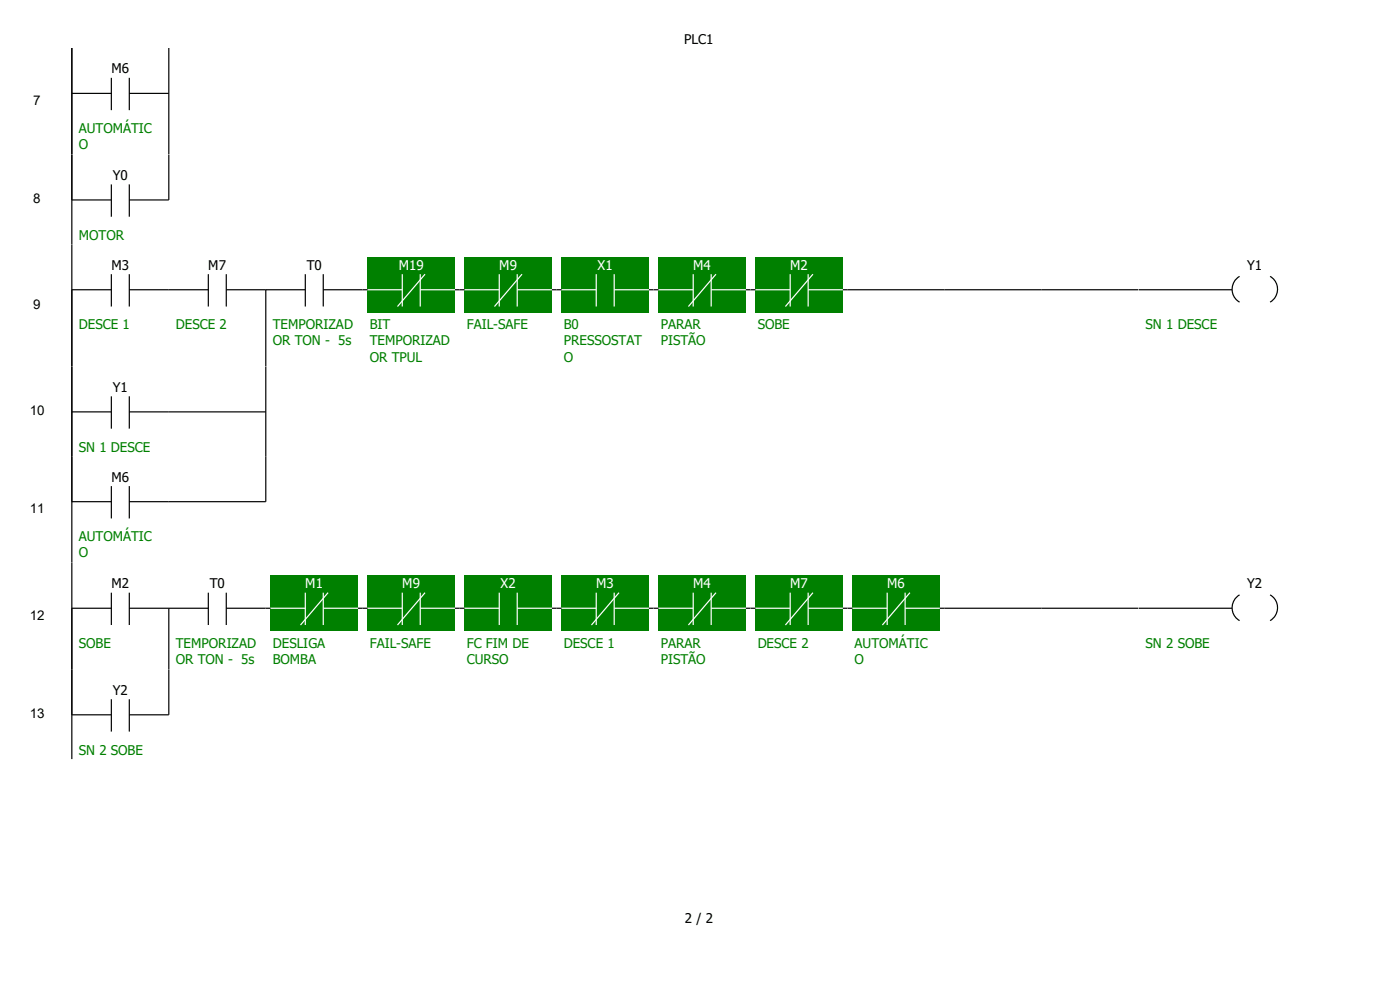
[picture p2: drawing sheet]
<svg xmlns="http://www.w3.org/2000/svg" width="297mm" height="210mm" viewBox="0 0 297 210" stroke-linecap="round" stroke-linejoin="round" font-family="sans-serif">
<path d="M15.2 10.2v22.6M15.2 19.8h8.4M23.6 16.5v6.9M27.4 19.8h8.4M27.4 16.5v6.9" fill="none" stroke="#000" stroke-width=".25"/>
<path d="M35.8 10.2h20.6v22.6h-20.6z" fill="#fff"/>
<path d="M35.8 10.2v22.6" fill="none" stroke="#000" stroke-width=".25"/>
<path d="M56.4 10.2h234.4v22.6h-234.4z" fill-rule="evenodd" fill="#fff"/>
<g fill="#fff">
<path d="M.3 32.8h15.2v19h-15.2z"/>
<path d="M15.2 32.8h20.6v19h-20.6z"/>
</g>
<path d="M15.2 32.8v19M23.6 39.1v6.9M27.4 39.1v6.9M15.2 42.4h8.4M27.4 42.4h8.4" fill="none" stroke="#000" stroke-width=".25"/>
<path d="M35.8 32.8h20.6v19h-20.6z" fill="#fff"/>
<path d="M35.8 32.8v9.6" fill="none" stroke="#000" stroke-width=".25"/>
<path d="M56.4 32.8h234.4v19h-234.4z" fill-rule="evenodd" fill="#fff"/>
<g fill="#fff">
<path d="M.3 51.8h15.2v25.9h-15.2z"/>
<path d="M15.2 51.8h20.6v25.9h-20.6z"/>
</g>
<path d="M15.2 51.8v25.9M23.6 58.2v6.8M27.4 58.2v6.8M15.2 61.5h8.4M27.4 61.5h8.4" fill="none" stroke="#000" stroke-width=".25"/>
<path d="M35.8 51.8h20.6v25.9h-20.6z" fill="#fff"/>
<path d="M44.2 58.2v6.8M48 58.2v6.8M35.8 61.5h8.4M48 61.5h8.4" fill="none" stroke="#000" stroke-width=".25"/>
<path d="M56.4 51.8h20.6v25.9h-20.6z" fill="#fff"/>
<path d="M64.8 58.2v6.8M68.6 58.2v6.8M64.8 61.5h-8.4v16.2M68.6 61.5h8.4" fill="none" stroke="#000" stroke-width=".25"/>
<path d="M77 51.8h20.5v25.9h-20.5z" fill="#fff"/>
<path d="M78 54.6h18.5v11.7h-18.5z" fill="#008000"/>
<path d="M85.3 58.2v6.8M89.2 58.2v6.8M90.2 58.2l-5.9 6.8M77 61.5h8.3M89.2 61.5h8.3" fill="none" stroke="#fff" stroke-width=".25"/>
<path d="M77 61.5h1M96.5 61.5h1" fill="none" stroke="#000" stroke-width=".25"/>
<path d="M97.5 51.8h20.6v25.9h-20.6z" fill="#fff"/>
<path d="M98.6 54.6h18.5v11.7h-18.5z" fill="#008000"/>
<path d="M105.9 58.2v6.8M109.7 58.2v6.8M110.7 58.2l-5.8 6.8M97.5 61.5h8.4M109.7 61.5h8.4" fill="none" stroke="#fff" stroke-width=".25"/>
<path d="M97.5 61.5h1.1M117.1 61.5h1" fill="none" stroke="#000" stroke-width=".25"/>
<path d="M118.1 51.8h20.6v25.9h-20.6z" fill="#fff"/>
<path d="M119.1 54.6h18.6v11.7h-18.6z" fill="#008000"/>
<path d="M126.5 58.2v6.8M130.3 58.2v6.8M118.1 61.5h8.4M130.3 61.5h8.4" fill="none" stroke="#fff" stroke-width=".25"/>
<path d="M118.1 61.5h1M137.7 61.5h1" fill="none" stroke="#000" stroke-width=".25"/>
<path d="M138.7 51.8h20.6v25.9h-20.6z" fill="#fff"/>
<path d="M139.7 54.6h18.5v11.7h-18.5z" fill="#008000"/>
<path d="M147.1 58.2v6.8M150.9 58.2v6.8M151.9 58.2l-5.9 6.8M138.7 61.5h8.4M150.9 61.5h8.4" fill="none" stroke="#fff" stroke-width=".25"/>
<path d="M138.7 61.5h1M158.2 61.5h1.1" fill="none" stroke="#000" stroke-width=".25"/>
<path d="M159.3 51.8h20.5v25.9h-20.5z" fill="#fff"/>
<path d="M160.3 54.6h18.5v11.7h-18.5z" fill="#008000"/>
<path d="M167.6 58.2v6.8M171.4 58.2v6.8M172.5 58.2l-5.9 6.8M159.3 61.5h8.3M171.4 61.5h8.4" fill="none" stroke="#fff" stroke-width=".25"/>
<path d="M159.3 61.5h1M178.8 61.5h1" fill="none" stroke="#000" stroke-width=".25"/>
<path d="M179.8 51.8h20.6v25.9h-20.6z" fill="#fff"/>
<path d="M179.8 61.5h20.6" fill="none" stroke="#000" stroke-width=".25"/>
<path d="M200.4 51.8h20.6v25.9h-20.6z" fill="#fff"/>
<path d="M200.4 61.5h20.6" fill="none" stroke="#000" stroke-width=".25"/>
<path d="M221 51.8h20.6v25.9h-20.6z" fill="#fff"/>
<path d="M221 61.5h20.6" fill="none" stroke="#000" stroke-width=".25"/>
<path d="M241.6 51.8h49.2v25.9h-49.2z" fill="#fff"/>
<path d="M263 58.6a3.2 3.2 0 0 0 0 5.5M269.5 58.6a3.2 3.2 0 0 1 0 5.5M241.6 61.5h19.8" fill="none" stroke="#000" stroke-width=".25"/>
<g fill="#fff">
<path d="M.3 77.7h15.2v19.1h-15.2z"/>
<path d="M15.2 77.7h20.6v19.1h-20.6z"/>
</g>
<path d="M15.2 77.7v19.1M15.2 87.4h8.4M23.6 84.1v6.8M27.4 87.4h8.4M27.4 84.1v6.8" fill="none" stroke="#000" stroke-width=".25"/>
<path d="M35.8 77.7h20.6v19.1h-20.6z" fill="#fff"/>
<path d="M35.8 87.4h20.6" fill="none" stroke="#000" stroke-width=".25"/>
<path d="M56.4 77.7h20.6v19.1h-20.6z" fill="#fff"/>
<path d="M56.4 77.7v19.1" fill="none" stroke="#000" stroke-width=".25"/>
<g fill="#fff">
<path d="M77 77.7h164.6v19.1h-164.6z" fill-rule="evenodd"/>
<path d="M241.6 77.7h49.2v19.1h-49.2zM.3 96.8h15.2v22.6h-15.2z" fill-rule="evenodd"/>
</g>
<path d="M15.2 96.8h20.6v22.6h-20.6z" fill="#fff"/>
<path d="M15.2 96.8v22.6M15.2 106.4h8.4M23.6 103.1v6.9M27.4 106.4h8.4M27.4 103.1v6.9" fill="none" stroke="#000" stroke-width=".25"/>
<path d="M35.8 96.8h20.6v22.6h-20.6z" fill="#fff"/>
<path d="M35.8 106.4h20.6" fill="none" stroke="#000" stroke-width=".25"/>
<path d="M56.4 96.8h20.6v22.6h-20.6z" fill="#fff"/>
<path d="M56.4 96.8v9.6" fill="none" stroke="#000" stroke-width=".25"/>
<g fill="#fff">
<path d="M77 96.8h164.6v22.6h-164.6z" fill-rule="evenodd"/>
<path d="M241.6 96.8h49.2v22.6h-49.2zM.3 119.4h15.2v22.6h-15.2z" fill-rule="evenodd"/>
</g>
<path d="M15.2 119.4h20.6v22.6h-20.6z" fill="#fff"/>
<path d="M15.2 119.4v22.6M15.2 129h8.4M23.6 125.7v6.9M27.4 129h8.4M27.4 125.7v6.9" fill="none" stroke="#000" stroke-width=".25"/>
<path d="M35.8 119.4h20.6v22.6h-20.6z" fill="#fff"/>
<path d="M44.2 129h-8.4v13M44.2 125.7v6.9M48 129h8.4M48 125.7v6.9" fill="none" stroke="#000" stroke-width=".25"/>
<path d="M56.4 119.4h20.6v22.6h-20.6z" fill="#fff"/>
<path d="M57.4 122.2h18.5v11.7h-18.5z" fill="#008000"/>
<path d="M56.4 129h8.4M64.8 125.7v6.9M68.6 129h8.4M68.6 125.7v6.9M69.6 125.7l-5.8 6.9" fill="none" stroke="#fff" stroke-width=".25"/>
<path d="M56.4 129h1M75.9 129h1.1" fill="none" stroke="#000" stroke-width=".25"/>
<path d="M77 119.4h20.5v22.6h-20.5z" fill="#fff"/>
<path d="M78 122.2h18.5v11.7h-18.5z" fill="#008000"/>
<path d="M77 129h8.3M85.3 125.7v6.9M89.2 129h8.3M89.2 125.7v6.9M90.2 125.7l-5.9 6.9" fill="none" stroke="#fff" stroke-width=".25"/>
<path d="M77 129h1M96.5 129h1" fill="none" stroke="#000" stroke-width=".25"/>
<path d="M97.5 119.4h20.6v22.6h-20.6z" fill="#fff"/>
<path d="M98.6 122.2h18.5v11.7h-18.5z" fill="#008000"/>
<path d="M97.5 129h8.4M105.9 125.7v6.9M109.7 129h8.4M109.7 125.7v6.9" fill="none" stroke="#fff" stroke-width=".25"/>
<path d="M97.5 129h1.1M117.1 129h1" fill="none" stroke="#000" stroke-width=".25"/>
<path d="M118.1 119.4h20.6v22.6h-20.6z" fill="#fff"/>
<path d="M119.1 122.2h18.6v11.7h-18.6z" fill="#008000"/>
<path d="M118.1 129h8.4M126.5 125.7v6.9M130.3 129h8.4M130.3 125.7v6.9M131.3 125.7l-5.8 6.9" fill="none" stroke="#fff" stroke-width=".25"/>
<path d="M118.1 129h1M137.7 129h1" fill="none" stroke="#000" stroke-width=".25"/>
<path d="M138.7 119.4h20.6v22.6h-20.6z" fill="#fff"/>
<path d="M139.7 122.2h18.5v11.7h-18.5z" fill="#008000"/>
<path d="M138.7 129h8.4M147.1 125.7v6.9M150.9 129h8.4M150.9 125.7v6.9M151.9 125.7l-5.9 6.9" fill="none" stroke="#fff" stroke-width=".25"/>
<path d="M138.7 129h1M158.2 129h1.1" fill="none" stroke="#000" stroke-width=".25"/>
<path d="M159.3 119.4h20.5v22.6h-20.5z" fill="#fff"/>
<path d="M160.3 122.2h18.5v11.7h-18.5z" fill="#008000"/>
<path d="M159.3 129h8.3M167.6 125.7v6.9M171.4 129h8.4M171.4 125.7v6.9M172.5 125.7l-5.9 6.9" fill="none" stroke="#fff" stroke-width=".25"/>
<path d="M159.3 129h1M178.8 129h1" fill="none" stroke="#000" stroke-width=".25"/>
<path d="M179.8 119.4h20.6v22.6h-20.6z" fill="#fff"/>
<path d="M180.8 122.2h18.6v11.7h-18.6z" fill="#008000"/>
<path d="M179.8 129h8.4M188.2 125.7v6.9M192 129h8.4M192 125.7v6.9M193 125.7l-5.8 6.9" fill="none" stroke="#fff" stroke-width=".25"/>
<path d="M179.8 129h1M199.4 129h1" fill="none" stroke="#000" stroke-width=".25"/>
<path d="M200.4 119.4h20.6v22.6h-20.6z" fill="#fff"/>
<path d="M200.4 129h20.6" fill="none" stroke="#000" stroke-width=".25"/>
<path d="M221 119.4h20.6v22.6h-20.6z" fill="#fff"/>
<path d="M221 129h20.6" fill="none" stroke="#000" stroke-width=".25"/>
<path d="M241.6 119.4h49.2v22.6h-49.2z" fill="#fff"/>
<path d="M241.6 129h19.8M263 126.2a3.2 3.2 0 0 0 0 5.5M269.5 126.2a3.2 3.2 0 0 1 0 5.5" fill="none" stroke="#000" stroke-width=".25"/>
<g fill="#fff">
<path d="M.3 142h15.2v19h-15.2z"/>
<path d="M15.2 142h20.6v19h-20.6z"/>
</g>
<path d="M15.2 142v19M15.2 151.6h8.4M23.6 148.3v6.9M27.4 151.6h8.4M27.4 148.3v6.9" fill="none" stroke="#000" stroke-width=".25"/>
<path d="M35.8 142h20.6v19h-20.6z" fill="#fff"/>
<path d="M35.8 142v9.6" fill="none" stroke="#000" stroke-width=".25"/>
<path d="M56.4 142h234.4v19h-234.4z" fill-rule="evenodd" fill="#fff"/>
<g fill="#fff">
<path d="M0 0h296.9v10.2h-296.9z"/>
<path d="M0 179.6h296.9v30.4h-296.9z"/>
</g>
<g font-size="2.8">
<text x="145.2" y="9.2">PLC1</text>
<text x="23.6" y="15.6">M6</text>
<text x="7.1" y="22.3">7</text>
<text x="23.9" y="38.2">Y0</text>
<text x="7.1" y="43.1">8</text>
<text x="23.6" y="57.2">M3</text>
<text x="44.2" y="57.2">M7</text>
<text x="65.1" y="57.2">T0</text>
<text x="264.6" y="57.2">Y1</text>
<text x="7.1" y="65.6">9</text>
<text x="23.9" y="83.1">Y1</text>
<text x="6.3" y="88.1">10</text>
<text x="23.6" y="102.2">M6</text>
<text x="6.3" y="108.9">11</text>
<text x="23.6" y="124.8">M2</text>
<text x="44.5" y="124.8">T0</text>
<text x="264.6" y="124.8">Y2</text>
<text x="6.3" y="131.5">12</text>
<text x="23.9" y="147.4">Y2</text>
<text x="6.3" y="152.3">13</text>
<text x="145.3" y="195.8">2 / 2</text>
</g>
<g font-size="2.8" fill="#008000">
<text x="16.7" y="28.2">AUTOMÁTIC</text>
<text x="16.7" y="31.6">O</text>
<text x="16.7" y="50.8">MOTOR</text>
<text x="16.7" y="69.9">DESCE 1</text>
<text x="37.3" y="69.9">DESCE 2</text>
<text x="57.9" y="69.9">TEMPORIZAD</text>
<text x="78.4" y="69.9">BIT</text>
<text x="99" y="69.9">FAIL-SAFE</text>
<text x="119.6" y="69.9">B0</text>
<text x="140.2" y="69.9">PARAR</text>
<text x="160.7" y="69.9">SOBE</text>
<text x="243" y="69.9">SN 1 DESCE</text>
<text x="57.9" y="73.3">OR TON - 5s</text>
<text x="78.4" y="73.3">TEMPORIZAD</text>
<text x="78.4" y="76.7">OR TPUL</text>
<text x="119.6" y="73.3">PRESSOSTAT</text>
<text x="119.6" y="76.7">O</text>
<text x="140.2" y="73.3">PISTÃO</text>
<text x="16.7" y="95.8">SN 1 DESCE</text>
<text x="16.7" y="114.9">AUTOMÁTIC</text>
<text x="16.7" y="118.2">O</text>
<text x="16.7" y="137.5">SOBE</text>
<text x="37.3" y="137.5">TEMPORIZAD</text>
<text x="57.9" y="137.5">DESLIGA</text>
<text x="78.4" y="137.5">FAIL-SAFE</text>
<text x="99" y="137.5">FC FIM DE</text>
<text x="119.6" y="137.5">DESCE 1</text>
<text x="140.2" y="137.5">PARAR</text>
<text x="160.7" y="137.5">DESCE 2</text>
<text x="181.3" y="137.5">AUTOMÁTIC</text>
<text x="243" y="137.5">SN 2 SOBE</text>
<text x="37.3" y="140.8">OR TON - 5s</text>
<text x="57.9" y="140.8">BOMBA</text>
<text x="99" y="140.8">CURSO</text>
<text x="140.2" y="140.8">PISTÃO</text>
<text x="181.3" y="140.8">O</text>
<text x="16.7" y="160.1">SN 2 SOBE</text>
</g>
<g font-size="2.8" fill="#fff">
<text x="84.6" y="57.2">M19</text>
<text x="105.9" y="57.2">M9</text>
<text x="126.8" y="57.2">X1</text>
<text x="147.1" y="57.2">M4</text>
<text x="167.6" y="57.2">M2</text>
<text x="64.8" y="124.8">M1</text>
<text x="85.3" y="124.8">M9</text>
<text x="106.2" y="124.8">X2</text>
<text x="126.5" y="124.8">M3</text>
<text x="147.1" y="124.8">M4</text>
<text x="167.6" y="124.8">M7</text>
<text x="188.2" y="124.8">M6</text>
</g>
</svg>
